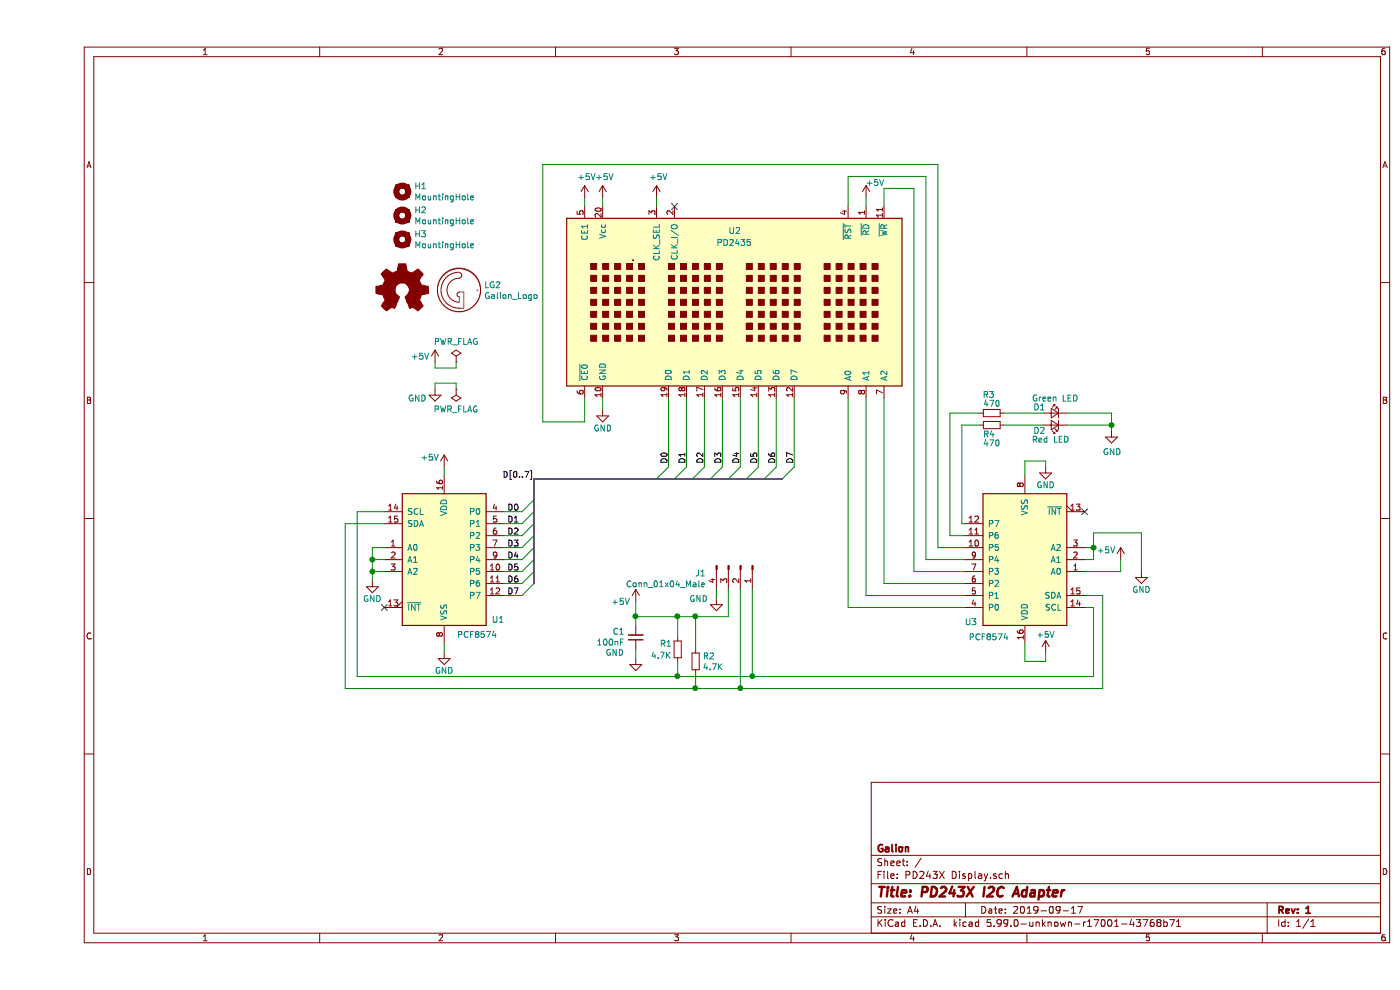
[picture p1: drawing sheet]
EESchema Schematic File Version 5
EELAYER 30 0
EELAYER END
$Descr A4 11693 8268
encoding utf-8
Sheet 1 1
Title "PD243X I2C Adapter"
Date "2019-09-17"
Rev "1"
Comp "Galion"
Comment1 ""
Comment2 ""
Comment3 ""
Comment4 ""
Comment5 ""
Comment6 ""
Comment7 ""
Comment8 ""
Comment9 ""
$EndDescr
$Comp
L Interface_Expansion:PCF8574 U1
U 1 1
P 3400 4675
F 0 "U1" H 3850 4175 50  0000 C CNN
F 1 "PCF8574" H 3675 4050 50  0000 C CNN
F 2 "Package_SO:SOIC-16W_7.5x10.3mm_P1.27mm" H 3400 4675 50  0001 C CNN
F 3 "http://www.nxp.com/documents/data_sheet/PCF8574_PCF8574A.pdf" H 3400 4675 50  0001 C CNN
	1    3400 4675
	1    0    0    -1  
$EndComp
Wire Wire Line
	5875 3900 5875 3325
Wire Wire Line
	6325 3900 6325 3325
Wire Wire Line
	6175 3325 6175 3900
Wire Wire Line
	6025 3325 6025 3900
Wire Wire Line
	5725 3325 5725 3900
Wire Wire Line
	5575 3325 5575 3900
Wire Wire Line
	5275 3325 5275 3900
$Comp
L custom_symbols:PD2435 U2
U 1 1
P 5825 2525
F 0 "U2" H 5775 3125 50  0000 L CNN
F 1 "PD2435" H 5675 3025 50  0000 L CNN
F 2 "PD2435:DIP-20_W15.24mm_LongPads" H 5875 3625 50  0001 L CNN
F 3 "" H 5525 2250 50  0001 C CNN
	1    5825 2525
	1    0    0    -1  
$EndComp
Text Label 5425 3875 1    50   ~ 0
D1
Text Label 5575 3875 1    50   ~ 0
D2
Text Label 5725 3875 1    50   ~ 0
D3
Text Label 5875 3875 1    50   ~ 0
D4
Text Label 6025 3875 1    50   ~ 0
D5
Text Label 6175 3875 1    50   ~ 0
D6
Text Label 6325 3875 1    50   ~ 0
D7
Wire Wire Line
	5425 3325 5425 3900
Entry Wire Line
	6325 3900 6225 4000
Wire Wire Line
	4225 3525 4575 3525
Wire Wire Line
	4575 3525 4575 3325
Wire Wire Line
	7075 1725 7075 1575
$Comp
L power:+5V #PWR010
U 1 1
P 6925 1650
F 0 "#PWR010" H 6925 1500 50  0001 C CNN
F 1 "+5V" H 7000 1775 50  0000 C CNN
F 2 "" H 6925 1650 50  0001 C CNN
F 3 "" H 6925 1650 50  0001 C CNN
	1    6925 1650
	1    0    0    -1  
$EndComp
Wire Wire Line
	6925 1725 6925 1650
Wire Wire Line
	6775 1725 6775 1475
NoConn ~ 5325 1725
$Comp
L power:+5V #PWR07
U 1 1
P 5175 1650
F 0 "#PWR07" H 5175 1500 50  0001 C CNN
F 1 "+5V" H 5190 1823 50  0000 C CNN
F 2 "" H 5175 1650 50  0001 C CNN
F 3 "" H 5175 1650 50  0001 C CNN
	1    5175 1650
	1    0    0    -1  
$EndComp
Wire Wire Line
	5175 1725 5175 1650
Wire Wire Line
	4725 1725 4725 1650
Wire Wire Line
	4575 1725 4575 1650
$Comp
L power:+5V #PWR05
U 1 1
P 4725 1650
F 0 "#PWR05" H 4725 1500 50  0001 C CNN
F 1 "+5V" H 4740 1823 50  0000 C CNN
F 2 "" H 4725 1650 50  0001 C CNN
F 3 "" H 4725 1650 50  0001 C CNN
	1    4725 1650
	1    0    0    -1  
$EndComp
$Comp
L power:+5V #PWR04
U 1 1
P 4575 1650
F 0 "#PWR04" H 4575 1500 50  0001 C CNN
F 1 "+5V" H 4590 1823 50  0000 C CNN
F 2 "" H 4575 1650 50  0001 C CNN
F 3 "" H 4575 1650 50  0001 C CNN
	1    4575 1650
	1    0    0    -1  
$EndComp
$Comp
L Device:LED_Small D1
U 1 1
P 8500 3450
F 0 "D1" H 8575 3500 50  0000 L CNN
F 1 "Green LED" H 8300 3575 50  0000 L CNN
F 2 "LED_SMD:LED_1206_3216Metric_Pad1.42x1.75mm_HandSolder" V 8500 3450 50  0001 C CNN
F 3 "~" V 8500 3450 50  0001 C CNN
	1    8500 3450
	-1   0    0    -1  
$EndComp
$Comp
L Device:LED_Small D2
U 1 1
P 8500 3550
F 0 "D2" H 8575 3600 50  0000 L CNN
F 1 "Red LED" H 8375 3675 50  0000 L CNN
F 2 "LED_SMD:LED_1206_3216Metric_Pad1.42x1.75mm_HandSolder" V 8500 3550 50  0001 C CNN
F 3 "~" V 8500 3550 50  0001 C CNN
	1    8500 3550
	-1   0    0    1   
$EndComp
$Comp
L power:GND #PWR013
U 1 1
P 8975 3600
F 0 "#PWR013" H 8975 3350 50  0001 C CNN
F 1 "GND" H 8980 3427 50  0000 C CNN
F 2 "" H 8975 3600 50  0001 C CNN
F 3 "" H 8975 3600 50  0001 C CNN
	1    8975 3600
	1    0    0    -1  
$EndComp
$Comp
L power:GND #PWR06
U 1 1
P 4725 3425
F 0 "#PWR06" H 4725 3175 50  0001 C CNN
F 1 "GND" H 4725 3275 50  0000 C CNN
F 2 "" H 4725 3425 50  0001 C CNN
F 3 "" H 4725 3425 50  0001 C CNN
	1    4725 3425
	1    0    0    -1  
$EndComp
Wire Wire Line
	4725 3425 4725 3325
Wire Wire Line
	4225 1375 4225 3525
Wire Wire Line
	7525 1375 4225 1375
Wire Wire Line
	6775 1475 7425 1475
Wire Wire Line
	7075 1575 7325 1575
Wire Wire Line
	8600 3450 8975 3450
Wire Wire Line
	8975 3450 8975 3550
Wire Wire Line
	8600 3550 8975 3550
Connection ~ 8975 3550
Wire Wire Line
	8975 3550 8975 3600
Wire Wire Line
	7725 3550 7725 4375
Wire Wire Line
	6775 3325 6775 5075
Wire Wire Line
	7625 3450 7625 4475
Wire Wire Line
	6925 3325 6925 4975
Wire Wire Line
	7075 3325 7075 4875
Wire Wire Line
	7525 1375 7525 4575
Wire Wire Line
	7325 1575 7325 4775
Wire Wire Line
	7425 1475 7425 4675
$Comp
L power:GND #PWR012
U 1 1
P 8425 3900
F 0 "#PWR012" H 8425 3650 50  0001 C CNN
F 1 "GND" H 8425 3750 50  0000 C CNN
F 2 "" H 8425 3900 50  0001 C CNN
F 3 "" H 8425 3900 50  0001 C CNN
	1    8425 3900
	1    0    0    -1  
$EndComp
$Comp
L power:+5V #PWR011
U 1 1
P 8425 5450
F 0 "#PWR011" H 8425 5300 50  0001 C CNN
F 1 "+5V" H 8425 5600 50  0000 C CNN
F 2 "" H 8425 5450 50  0001 C CNN
F 3 "" H 8425 5450 50  0001 C CNN
	1    8425 5450
	1    0    0    -1  
$EndComp
Wire Wire Line
	6925 4975 7750 4975
Wire Wire Line
	7750 4575 7525 4575
$Comp
L Interface_Expansion:PCF8574 U3
U 1 1
P 8250 4675
F 0 "U3" H 8700 5200 50  0000 C CNN
F 1 "PCF8574" H 8550 5325 50  0000 C CNN
F 2 "Package_SO:SOIC-16W_7.5x10.3mm_P1.27mm" H 8250 4675 50  0001 C CNN
F 3 "http://www.nxp.com/documents/data_sheet/PCF8574_PCF8574A.pdf" H 8250 4675 50  0001 C CNN
	1    8250 4675
	-1   0    0    1   
$EndComp
Wire Wire Line
	7075 4875 7750 4875
Wire Wire Line
	6775 5075 7750 5075
Wire Wire Line
	7325 4775 7750 4775
Wire Wire Line
	7425 4675 7750 4675
Wire Wire Line
	7750 4475 7625 4475
Wire Wire Line
	7725 4375 7750 4375
Entry Wire Line
	4050 4975 4150 4875
Entry Wire Line
	4050 4875 4150 4775
Entry Wire Line
	4050 4775 4150 4675
Entry Wire Line
	4050 4675 4150 4575
Entry Wire Line
	4050 4575 4150 4475
Entry Wire Line
	4050 4475 4150 4375
Entry Wire Line
	4050 4375 4150 4275
Entry Wire Line
	4050 4275 4150 4175
Wire Wire Line
	4050 4275 3900 4275
Text Label 3925 4975 0    50   ~ 0
D7
Text Label 3925 4875 0    50   ~ 0
D6
Wire Wire Line
	4050 4575 3900 4575
Wire Wire Line
	3900 4675 4050 4675
Wire Wire Line
	3900 4775 4050 4775
Wire Wire Line
	3900 4875 4050 4875
Wire Wire Line
	3900 4975 4050 4975
Wire Wire Line
	3900 4475 4050 4475
Text Label 3925 4775 0    50   ~ 0
D5
Text Label 3925 4675 0    50   ~ 0
D4
Text Label 3925 4575 0    50   ~ 0
D3
$Comp
L power:GND #PWR03
U 1 1
P 3400 5450
F 0 "#PWR03" H 3400 5200 50  0001 C CNN
F 1 "GND" H 3400 5300 50  0000 C CNN
F 2 "" H 3400 5450 50  0001 C CNN
F 3 "" H 3400 5450 50  0001 C CNN
	1    3400 5450
	1    0    0    -1  
$EndComp
$Comp
L power:+5V #PWR02
U 1 1
P 3400 3900
F 0 "#PWR02" H 3400 3750 50  0001 C CNN
F 1 "+5V" H 3280 3980 50  0000 C CNN
F 2 "" H 3400 3900 50  0001 C CNN
F 3 "" H 3400 3900 50  0001 C CNN
	1    3400 3900
	1    0    0    -1  
$EndComp
NoConn ~ 8750 4275
NoConn ~ 2900 5075
$Comp
L power:GND #PWR01
U 1 1
P 2800 4850
F 0 "#PWR01" H 2800 4600 50  0001 C CNN
F 1 "GND" H 2800 4700 50  0000 C CNN
F 2 "" H 2800 4850 50  0001 C CNN
F 3 "" H 2800 4850 50  0001 C CNN
	1    2800 4850
	1    0    0    -1  
$EndComp
Wire Wire Line
	2900 4575 2800 4575
Wire Wire Line
	2800 4575 2800 4675
Wire Wire Line
	2900 4675 2800 4675
Connection ~ 2800 4675
Wire Wire Line
	2800 4675 2800 4775
Wire Wire Line
	2900 4775 2800 4775
Connection ~ 2800 4775
Wire Wire Line
	2800 4775 2800 4850
$Comp
L power:+5V #PWR014
U 1 1
P 9050 4675
F 0 "#PWR014" H 9050 4525 50  0001 C CNN
F 1 "+5V" H 8930 4755 50  0000 C CNN
F 2 "" H 9050 4675 50  0001 C CNN
F 3 "" H 9050 4675 50  0001 C CNN
	1    9050 4675
	1    0    0    -1  
$EndComp
Wire Wire Line
	9050 4675 9050 4775
Wire Wire Line
	8750 4775 9050 4775
$Comp
L power:GND #PWR015
U 1 1
P 9225 4775
F 0 "#PWR015" H 9225 4525 50  0001 C CNN
F 1 "GND" H 9225 4625 50  0000 C CNN
F 2 "" H 9225 4775 50  0001 C CNN
F 3 "" H 9225 4775 50  0001 C CNN
	1    9225 4775
	1    0    0    -1  
$EndComp
Wire Wire Line
	8750 4675 8825 4675
Wire Wire Line
	8825 4675 8825 4575
Wire Wire Line
	8750 4575 8825 4575
Connection ~ 8825 4575
Wire Wire Line
	8825 4575 8825 4450
Wire Wire Line
	9225 4775 9225 4450
Wire Wire Line
	9225 4450 8825 4450
$Comp
L Connector:Conn_01x04_Male J1
U 1 1
P 5875 4725
F 0 "J1" V 5937 4437 50  0000 R CNN
F 1 "Conn_01x04_Male" V 6028 4437 50  0000 R CNN
F 2 "PD2435:PinHeader_1x04_P2.54mm_Horizontal_cut" H 5875 4725 50  0001 C CNN
F 3 "~" H 5875 4725 50  0001 C CNN
	1    5875 4725
	0    1    1    0   
$EndComp
$Comp
L power:+5V #PWR08
U 1 1
P 5000 5025
F 0 "#PWR08" H 5000 4875 50  0001 C CNN
F 1 "+5V" H 4875 5025 50  0000 C CNN
F 2 "" H 5000 5025 50  0001 C CNN
F 3 "" H 5000 5025 50  0001 C CNN
	1    5000 5025
	1    0    0    -1  
$EndComp
$Comp
L power:GND #PWR09
U 1 1
P 5675 5000
F 0 "#PWR09" H 5675 4750 50  0001 C CNN
F 1 "GND" H 5525 5000 50  0000 C CNN
F 2 "" H 5675 5000 50  0001 C CNN
F 3 "" H 5675 5000 50  0001 C CNN
	1    5675 5000
	1    0    0    -1  
$EndComp
Wire Wire Line
	8825 5650 8825 5075
Wire Wire Line
	8825 5075 8750 5075
Wire Wire Line
	2675 5650 2675 4275
Wire Wire Line
	2675 4275 2900 4275
Wire Wire Line
	8900 5750 8900 4975
Wire Wire Line
	8900 4975 8750 4975
Wire Wire Line
	2575 5750 2575 4375
Wire Wire Line
	2575 4375 2900 4375
$Comp
L Device:R_Small R2
U 1 1
P 5500 5525
F 0 "R2" H 5559 5571 50  0000 L CNN
F 1 "4.7K" H 5559 5480 50  0000 L CNN
F 2 "Resistor_SMD:R_0805_2012Metric_Pad1.15x1.40mm_HandSolder" H 5500 5525 50  0001 C CNN
F 3 "~" H 5500 5525 50  0001 C CNN
	1    5500 5525
	1    0    0    -1  
$EndComp
$Comp
L Device:R_Small R1
U 1 1
P 5350 5425
F 0 "R1" H 5500 5475 50  0000 R CNN
F 1 "4.7K" H 5575 5375 50  0000 R CNN
F 2 "Resistor_SMD:R_0805_2012Metric_Pad1.15x1.40mm_HandSolder" H 5350 5425 50  0001 C CNN
F 3 "~" H 5350 5425 50  0001 C CNN
	1    5350 5425
	-1   0    0    -1  
$EndComp
Wire Wire Line
	5500 5750 5500 5625
Connection ~ 5500 5750
Wire Wire Line
	5500 5750 2575 5750
Wire Wire Line
	5350 5650 5350 5525
Connection ~ 5350 5650
Wire Wire Line
	5350 5650 2675 5650
Wire Wire Line
	5500 5425 5500 5150
$Comp
L Device:R_Small R3
U 1 1
P 7975 3450
F 0 "R3" V 8125 3475 50  0000 R CNN
F 1 "470" V 8050 3525 50  0000 R CNN
F 2 "Resistor_SMD:R_0805_2012Metric_Pad1.15x1.40mm_HandSolder" H 7975 3450 50  0001 C CNN
F 3 "~" H 7975 3450 50  0001 C CNN
	1    7975 3450
	0    1    -1   0   
$EndComp
Wire Wire Line
	8075 3550 8400 3550
Wire Wire Line
	8075 3450 8400 3450
Wire Wire Line
	7725 3550 7875 3550
Wire Wire Line
	7875 3450 7625 3450
$Comp
L Device:R_Small R4
U 1 1
P 7975 3550
F 0 "R4" V 8050 3625 50  0000 R CNN
F 1 "470" V 8125 3625 50  0000 R CNN
F 2 "Resistor_SMD:R_0805_2012Metric_Pad1.15x1.40mm_HandSolder" H 7975 3550 50  0001 C CNN
F 3 "~" H 7975 3550 50  0001 C CNN
	1    7975 3550
	0    -1   1    0   
$EndComp
Text Label 3925 4475 0    50   ~ 0
D2
Wire Wire Line
	3900 4375 4050 4375
Text Label 3925 4375 0    50   ~ 0
D1
Text Label 5275 3875 1    50   ~ 0
D0
Text Label 3925 4275 0    50   ~ 0
D0
Entry Wire Line
	6175 3900 6075 4000
Entry Wire Line
	6025 3900 5925 4000
Entry Wire Line
	5875 3900 5775 4000
Entry Wire Line
	5725 3900 5625 4000
Entry Wire Line
	5575 3900 5475 4000
Entry Wire Line
	5425 3900 5325 4000
Entry Wire Line
	5275 3900 5175 4000
Text Label 4150 4000 2    50   ~ 0
D[0..7]
$Comp
L power:+5V #PWR0101
U 1 1
P 3325 3025
F 0 "#PWR0101" H 3325 2875 50  0001 C CNN
F 1 "+5V" H 3200 3075 50  0000 C CNN
F 2 "" H 3325 3025 50  0001 C CNN
F 3 "" H 3325 3025 50  0001 C CNN
	1    3325 3025
	1    0    0    -1  
$EndComp
$Comp
L power:GND #PWR0102
U 1 1
P 3325 3250
F 0 "#PWR0102" H 3325 3000 50  0001 C CNN
F 1 "GND" H 3175 3175 50  0000 C CNN
F 2 "" H 3325 3250 50  0001 C CNN
F 3 "" H 3325 3250 50  0001 C CNN
	1    3325 3250
	1    0    0    -1  
$EndComp
$Comp
L power:PWR_FLAG #FLG0101
U 1 1
P 3500 3025
F 0 "#FLG0101" H 3500 3100 50  0001 C CNN
F 1 "PWR_FLAG" H 3500 3198 50  0000 C CNN
F 2 "" H 3500 3025 50  0001 C CNN
F 3 "~" H 3500 3025 50  0001 C CNN
	1    3500 3025
	1    0    0    -1  
$EndComp
$Comp
L power:PWR_FLAG #FLG0102
U 1 1
P 3500 3250
F 0 "#FLG0102" H 3500 3325 50  0001 C CNN
F 1 "PWR_FLAG" H 3500 3423 50  0000 C CNN
F 2 "" H 3500 3250 50  0001 C CNN
F 3 "~" H 3500 3250 50  0001 C CNN
	1    3500 3250
	-1   0    0    1   
$EndComp
Wire Wire Line
	3500 3025 3500 3075
Wire Wire Line
	3500 3075 3325 3075
Wire Wire Line
	3325 3075 3325 3025
Wire Wire Line
	3500 3200 3325 3200
Wire Wire Line
	3500 3250 3500 3200
Wire Wire Line
	3325 3200 3325 3250
Wire Wire Line
	8250 3975 8250 3850
Wire Wire Line
	8250 3850 8425 3850
Wire Wire Line
	8425 3850 8425 3900
Wire Wire Line
	8250 5375 8250 5525
Wire Wire Line
	8250 5525 8425 5525
Wire Wire Line
	8425 5525 8425 5450
Wire Wire Line
	3400 3975 3400 3900
Wire Wire Line
	3400 5375 3400 5450
$Comp
L Mechanical:MountingHole H1
U 1 1
P 3050 1600
F 0 "H1" H 3150 1646 50  0000 L CNN
F 1 "MountingHole" H 3150 1555 50  0000 L CNN
F 2 "MountingHole:MountingHole_2.2mm_M2_Pad_Via" H 3050 1600 50  0001 C CNN
F 3 "~" H 3050 1600 50  0001 C CNN
	1    3050 1600
	1    0    0    -1  
$EndComp
$Comp
L Mechanical:MountingHole H2
U 1 1
P 3050 1800
F 0 "H2" H 3150 1846 50  0000 L CNN
F 1 "MountingHole" H 3150 1755 50  0000 L CNN
F 2 "MountingHole:MountingHole_2.2mm_M2_Pad_Via" H 3050 1800 50  0001 C CNN
F 3 "~" H 3050 1800 50  0001 C CNN
	1    3050 1800
	1    0    0    -1  
$EndComp
$Comp
L Mechanical:MountingHole H3
U 1 1
P 3050 2000
F 0 "H3" H 3150 2046 50  0000 L CNN
F 1 "MountingHole" H 3150 1955 50  0000 L CNN
F 2 "MountingHole:MountingHole_2.2mm_M2_Pad_Via" H 3050 2000 50  0001 C CNN
F 3 "~" H 3050 2000 50  0001 C CNN
	1    3050 2000
	1    0    0    -1  
$EndComp
Wire Wire Line
	5350 5650 5975 5650
Wire Wire Line
	5500 5750 5875 5750
Wire Wire Line
	5975 5650 5975 4925
Connection ~ 5975 5650
Wire Wire Line
	5975 5650 8825 5650
Wire Wire Line
	5875 4925 5875 5750
Connection ~ 5875 5750
Wire Wire Line
	5875 5750 8900 5750
Wire Wire Line
	5675 5000 5675 4925
Wire Wire Line
	5500 5150 5775 5150
Wire Wire Line
	5775 5150 5775 4925
Connection ~ 5500 5150
$Comp
L Graphic:Logo_Open_Hardware_Small LG1
U 1 1
P 3050 2425
F 0 "LG1" H 3050 2700 50  0001 C CNN
F 1 "Logo_Open_Hardware_Small" H 3050 2200 50  0001 C CNN
F 2 "custom_symbols:OSHW-Symbol_5.7x6mm_SilkScreen" H 3050 2425 50  0001 C CNN
F 3 "~" H 3050 2425 50  0001 C CNN
	1    3050 2425
	1    0    0    -1  
$EndComp
$Comp
L custom_symbols:Galion_Logo LG2
U 1 1
P 3525 2425
F 0 "LG2" H 3733 2471 50  0000 L CNN
F 1 "Galion_Logo" H 3733 2380 50  0000 L CNN
F 2 "custom_symbols:Galion_Logo_Small" H 3591 2102 50  0001 C CNN
F 3 "" H 3525 2425 50  0001 C CNN
	1    3525 2425
	1    0    0    -1  
$EndComp
Wire Wire Line
	5000 5150 5000 5025
$Comp
L Device:C_Small C1
U 1 1
P 5000 5325
F 0 "C1" H 4909 5279 50  0000 R CNN
F 1 "100nF" H 4909 5370 50  0000 R CNN
F 2 "Capacitor_SMD:C_0805_2012Metric_Pad1.15x1.40mm_HandSolder" H 5000 5325 50  0001 C CNN
F 3 "~" H 5000 5325 50  0001 C CNN
	1    5000 5325
	1    0    0    1   
$EndComp
$Comp
L power:GND #PWR0103
U 1 1
P 5000 5500
F 0 "#PWR0103" H 5000 5250 50  0001 C CNN
F 1 "GND" H 4825 5550 50  0000 C CNN
F 2 "" H 5000 5500 50  0001 C CNN
F 3 "" H 5000 5500 50  0001 C CNN
	1    5000 5500
	1    0    0    -1  
$EndComp
Wire Wire Line
	5000 5500 5000 5425
Wire Wire Line
	5000 5225 5000 5150
Connection ~ 5000 5150
Wire Wire Line
	5000 5150 5350 5150
Wire Wire Line
	5350 5325 5350 5150
Connection ~ 5350 5150
Wire Wire Line
	5350 5150 5500 5150
Wire Bus Line
	4150 4000 6225 4000
Wire Bus Line
	4150 4000 4150 4875
$EndSCHEMATC
